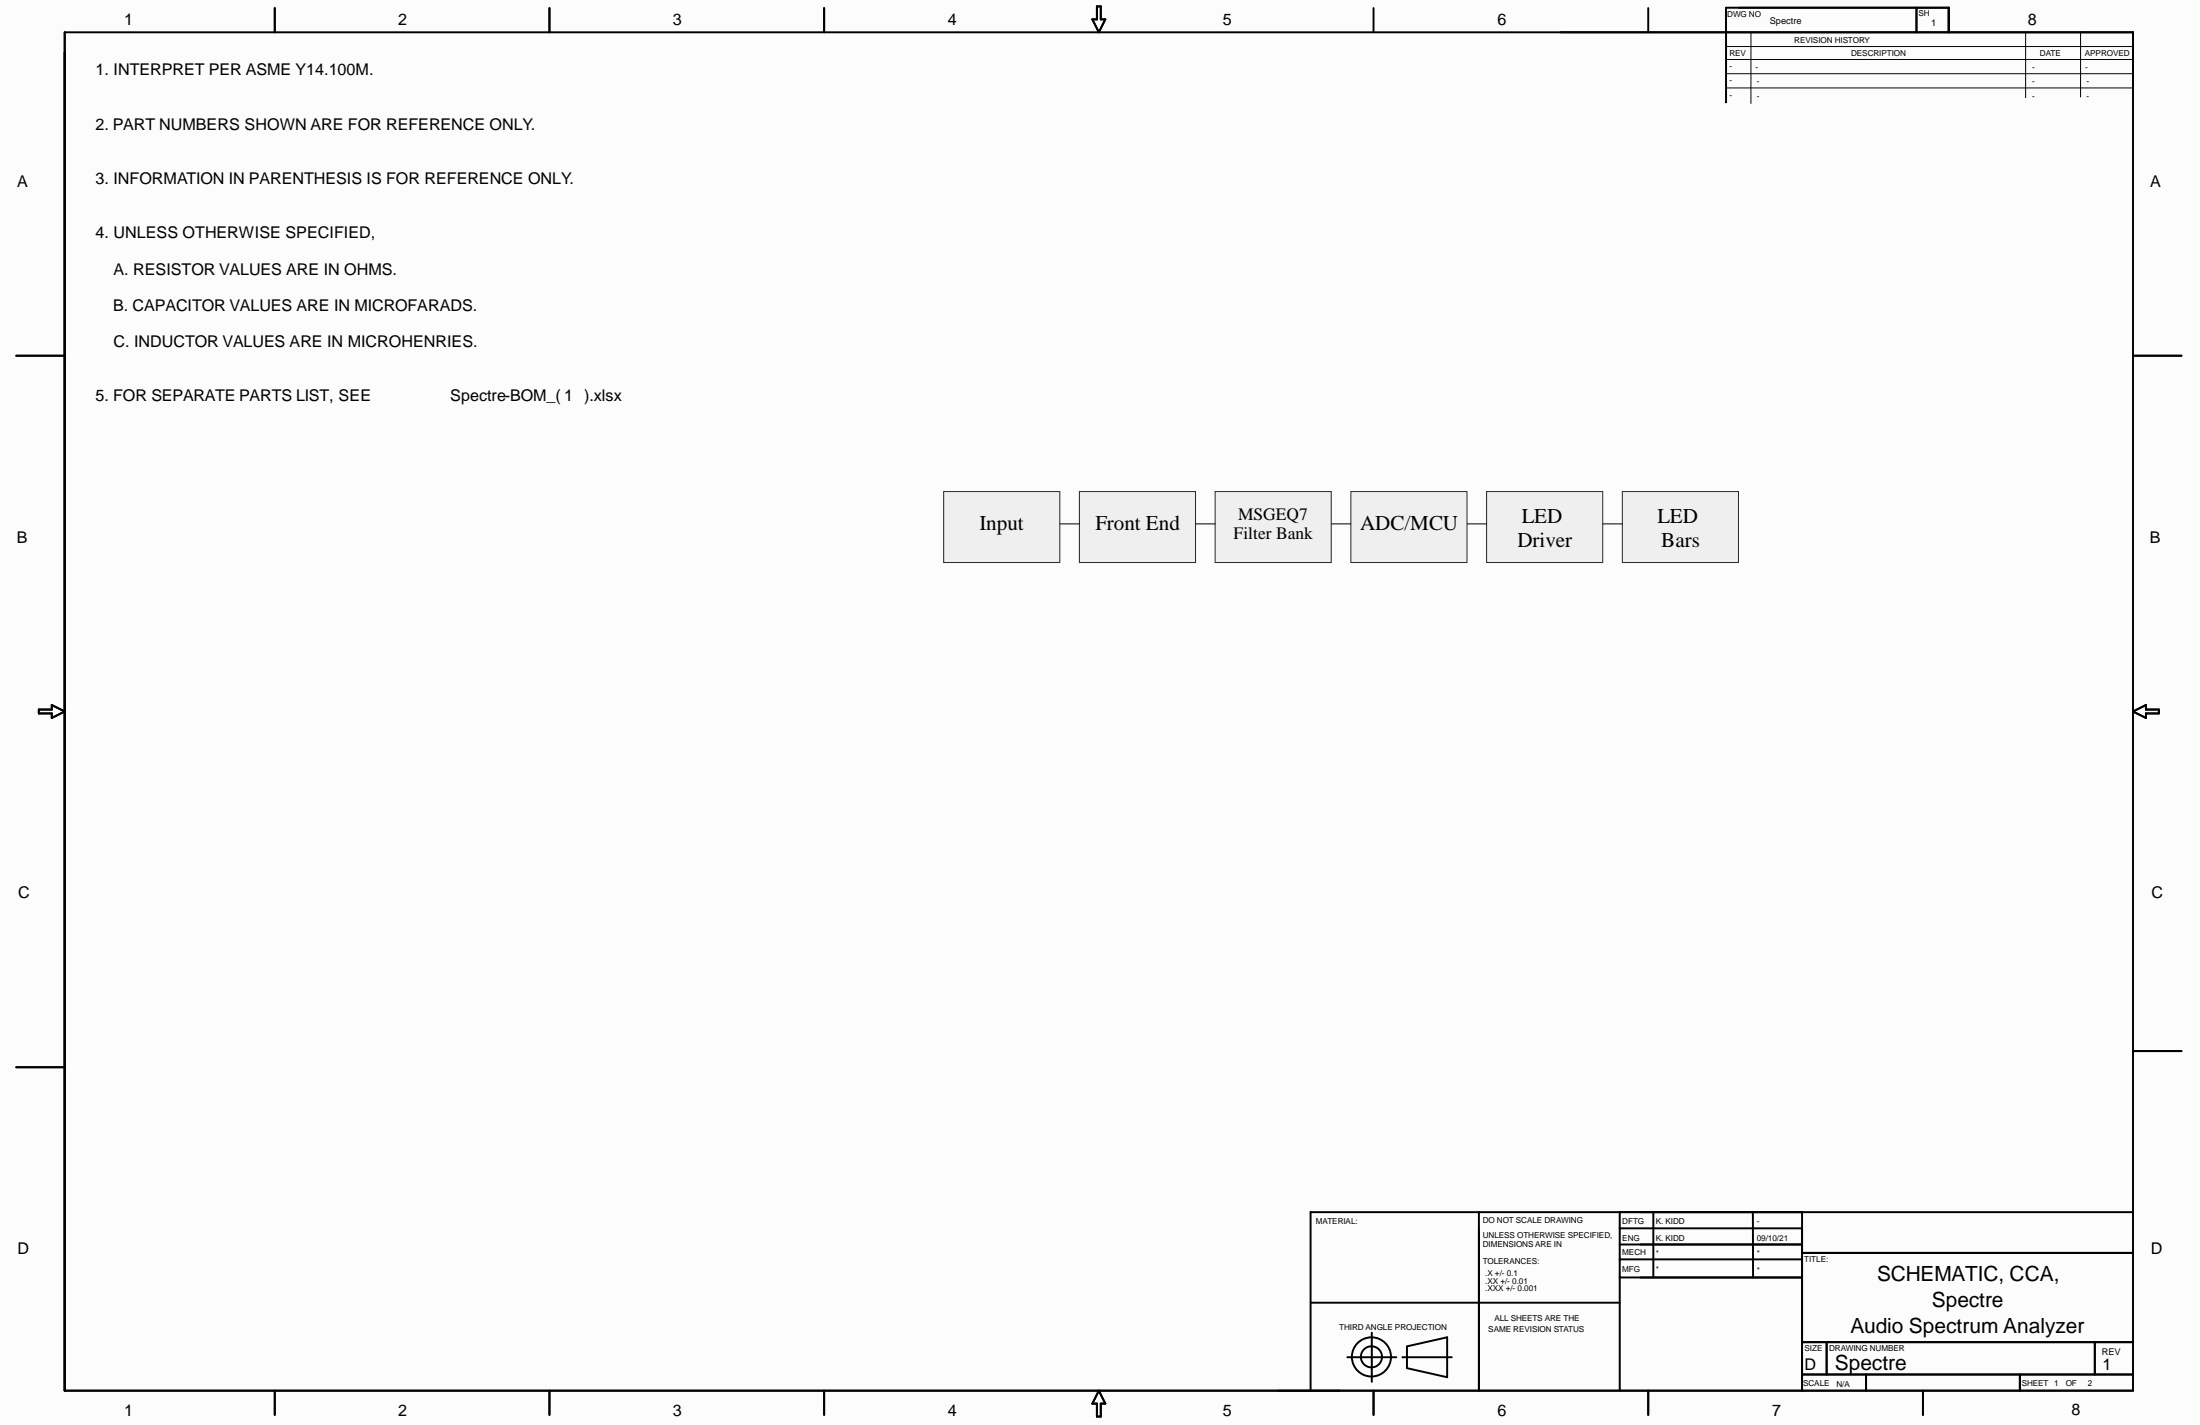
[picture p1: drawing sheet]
<svg xmlns="http://www.w3.org/2000/svg" width="863mm" height="559mm" viewBox="0 0 863 559" stroke-linecap="round" stroke-linejoin="round" font-family="sans-serif">
<path d="M0 0h862.2v557.9h-862.2z" fill="#fcfcfc"/>
<path d="M677.2 18.3h159.4M687 12.9v27.7M794.8 12.7v25.6M816.4 12.4v25.6M677.2 23.3h159.4M677.7 28.9h159.4M677.7 34.5h159.4" fill="none" stroke="#000" stroke-width=".39"/>
<g fill="none" stroke="#000" stroke-width=".76">
<path d="M25.4 12.7h811.6v532.6h-811.6zM107.8 3.2v9.5M215.6 3.2v9.5M323.4 3.2v9.5M430.4 2.5h1.5v5.1h1.8l-2.5 5.1-2.6-5.1h1.8zM539 3.2v9.5M646.7 3.2v9.5M752 3v9.7M764.7 12.7v-9.7h-87.4l-.1 37.1M6.4 139.5h19M837 139.5h19M15.2 278.2h5.1v-1.7l5.1 2.5-5.1 2.5v-1.7h-5.1z"/>
<path d="M837 279l5-2.5v1.7h5.1v1.6h-5.1v1.7zM6.4 418.5h19M837 412.2h19M580.3 475.3v70v-63.4M648.7 475.3v25.7M687.8 475.3l.1 25.7M837 475.3h-322.7v70M635.6 488h71.5h-63.4M707.1 481.9v63.4v-70h-71.5v70M707.1 481.7h-71.5v.2M707.1 493.8h-71.5v.3M707.1 491.3h129.9"/>
<path d="M514.3 510.8h121.3M635.6 500.7v.3h71.5h-63.4M528.7 532.2h19.2M538.3 522.6v19.3M550.3 532.2h19.3M552.1 528l15.7-3.6v15.7l-15.7-3.6zM707.1 539h129.9M707.1 526.3h129.9M716.7 526.3v12.7M732.2 539v6.3M792.6 539v6.3M822 526.3v12.7"/>
<path d="M107.8 545.3v9.6M215.6 545.3v9.6M323.4 545.3v9.6M431.2 545.3l2.5 5.1h-1.8v5.1h-1.5v-5.1h-1.8zM539 545.3v9.6M646.7 545.3v9.6M754.5 545.3v9.6"/>
<circle cx="538.1" cy="532.1" r="7.7"/>
<circle cx="538.1" cy="532.1" r="4.1"/>
</g>
<g fill="#efefef" stroke="#262626" stroke-width=".39">
<path d="M476.8 192.8h45.6v27.8h-45.6z"/>
<path d="M530.1 192.8h45.5v27.8h-45.5z"/>
<path d="M583.3 192.8h45.6v27.8h-45.6z"/>
<path d="M636.6 192.8h45.5v27.8h-45.5z"/>
</g>
<path d="M522.4 205.4h7.7M575.7 205.4h7.6M629 205.4h7.6" fill="none" stroke="#000" stroke-width=".39"/>
<g fill="#efefef" stroke="#262626" stroke-width=".39">
<path d="M370.3 192.8h45.6v27.8h-45.6z"/>
<path d="M423.5 192.8h45.6v27.8h-45.6z"/>
</g>
<path d="M415.9 205.4h7.6M469.2 205.4h7.6" fill="none" stroke="#000" stroke-width=".39"/>
<g font-size="8.3">
<text x="384.4" y="207.7">Input</text>
<text x="429.8" y="207.7">Front End</text>
<text x="533.7" y="207.7">ADC/MCU</text>
<text x="597.1" y="205.2">LED</text>
<text x="650.4" y="205.2">LED</text>
<text x="595.4" y="214.3">Driver</text>
<text x="651.9" y="214.3">Bars</text>
</g>
<g font-size="8.2">
<text x="736.6" y="502.3">SCHEMATIC, CCA,</text>
<text x="758.1" y="512.5">Spectre</text>
<text x="726.1" y="522.6">Audio Spectrum Analyzer</text>
<text x="720" y="537.3">Spectre</text>
</g>
<g font-size="6.8">
<text x="485.8" y="203.9">MSGEQ7</text>
<text x="484.1" y="211.5">Filter Bank</text>
</g>
<g font-size="6.3">
<text x="48.7" y="10">1</text>
<text x="156.2" y="9.8">2</text>
<text x="264" y="10">3</text>
<text x="372" y="9.8">4</text>
<text x="479.8" y="10">5</text>
<text x="587.6" y="10">6</text>
<text x="795.7" y="9.8">8</text>
<text x="37.5" y="29.6">1. INTERPRET PER ASME Y14.100M.</text>
<text x="37.5" y="50.9">2. PART NUMBERS SHOWN ARE FOR REFERENCE ONLY.</text>
<text x="6.7" y="73.4">A</text>
<text x="37.5" y="72.2">3. INFORMATION IN PARENTHESIS IS FOR REFERENCE ONLY.</text>
<text x="843.7" y="73.4">A</text>
<text x="37.5" y="93.5">4. UNLESS OTHERWISE SPECIFIED,</text>
<text x="44.6" y="107.7">A. RESISTOR VALUES ARE IN OHMS.</text>
<text x="44.4" y="121.9">B. CAPACITOR VALUES ARE IN MICROFARADS.</text>
<text x="44.5" y="136.1">C. INDUCTOR VALUES ARE IN MICROHENRIES.</text>
<text x="37.5" y="157.4">5. FOR SEPARATE PARTS LIST, SEE</text>
<text x="176.7" y="157.4">Spectre-BOM_( 1 ).xlsx</text>
<text x="6.6" y="213.1">B</text>
<text x="843.6" y="213.1">B</text>
<text x="7.2" y="352.3">C</text>
<text x="844.2" y="352.3">C</text>
<text x="6.9" y="491.8">D</text>
<text x="843.9" y="491.8">D</text>
<text x="708.1" y="537.4">D</text>
<text x="824.9" y="537.1">1</text>
<text x="48.7" y="555.3">1</text>
<text x="156.2" y="555.1">2</text>
<text x="264" y="555.3">3</text>
<text x="372" y="555.1">4</text>
<text x="479.8" y="555.3">5</text>
<text x="587.6" y="555.3">6</text>
<text x="695.4" y="555.3">7</text>
<text x="812.8" y="554.8">8</text>
</g>
<g font-size="3.6">
<text x="694.4" y="9.4">Spectre</text>
<text x="757.8" y="10.4">1</text>
<text x="824.7" y="531.2">REV</text>
</g>
<g font-size="3.2">
<text x="677.7" y="6.6">DWG NO</text>
<text x="752.8" y="6.2">SH</text>
<text x="704" y="16.8">REVISION HISTORY</text>
<text x="678.6" y="22.1">REV</text>
<text x="726.4" y="22.1">DESCRIPTION</text>
<text x="800.4" y="22.1">DATE</text>
<text x="818.1" y="22.1">APPROVED</text>
<text x="678.7" y="27.2">-</text>
<text x="688.8" y="27.5">-</text>
<text x="797.4" y="27.5">-</text>
<text x="818.2" y="27.5">-</text>
<text x="678.7" y="32.5">-</text>
<text x="689.3" y="33">-</text>
<text x="797.4" y="33">-</text>
<text x="818.7" y="33">-</text>
<text x="678.7" y="38.4">-</text>
<text x="689.3" y="38.6">-</text>
<text x="797.4" y="38.6">-</text>
<text x="818.7" y="38.6">-</text>
<text x="516.4" y="480">MATERIAL:</text>
<text x="581.8" y="479.5">DO NOT SCALE DRAWING</text>
<text x="636.6" y="480">DFTG</text>
<text x="649.8" y="480">K. KIDD</text>
<text x="689.3" y="480">-</text>
<text x="581.8" y="485.6">UNLESS OTHERWISE SPECIFIED,</text>
<text x="581.8" y="489.1">DIMENSIONS ARE IN</text>
<text x="636.6" y="486.6">ENG</text>
<text x="649.8" y="486.6">K. KIDD</text>
<text x="689.3" y="486.6">09/10/21</text>
<text x="581.8" y="495.7">TOLERANCES:</text>
<text x="636.6" y="492.2">MECH</text>
<text x="649.8" y="492.7">*</text>
<text x="689.3" y="492.7">*</text>
<text x="707.9" y="494.7">TITLE:</text>
<text x="582.8" y="500.3">.X +/- 0.1</text>
<text x="582.8" y="503.3">.XX +/- 0.01</text>
<text x="636.6" y="498.8">MFG</text>
<text x="649.8" y="498.8">*</text>
<text x="689.3" y="499.3">*</text>
<text x="582.8" y="506.4">.XXX +/- 0.001</text>
<text x="525.5" y="521.6">THIRD ANGLE PROJECTION</text>
<text x="586.4" y="517.9">ALL SHEETS ARE THE</text>
<text x="584" y="522.4">SAME REVISION STATUS</text>
<text x="708.1" y="529.7">SIZE</text>
<text x="717.7" y="529.7">DRAWING NUMBER</text>
<text x="707.5" y="543.3">SCALE</text>
<text x="720.6" y="544">N/A</text>
<text x="793.3" y="543.6">SHEET 1</text>
<text x="810.5" y="543.6">OF</text>
<text x="819.2" y="543.4">2</text>
</g>
</svg>
